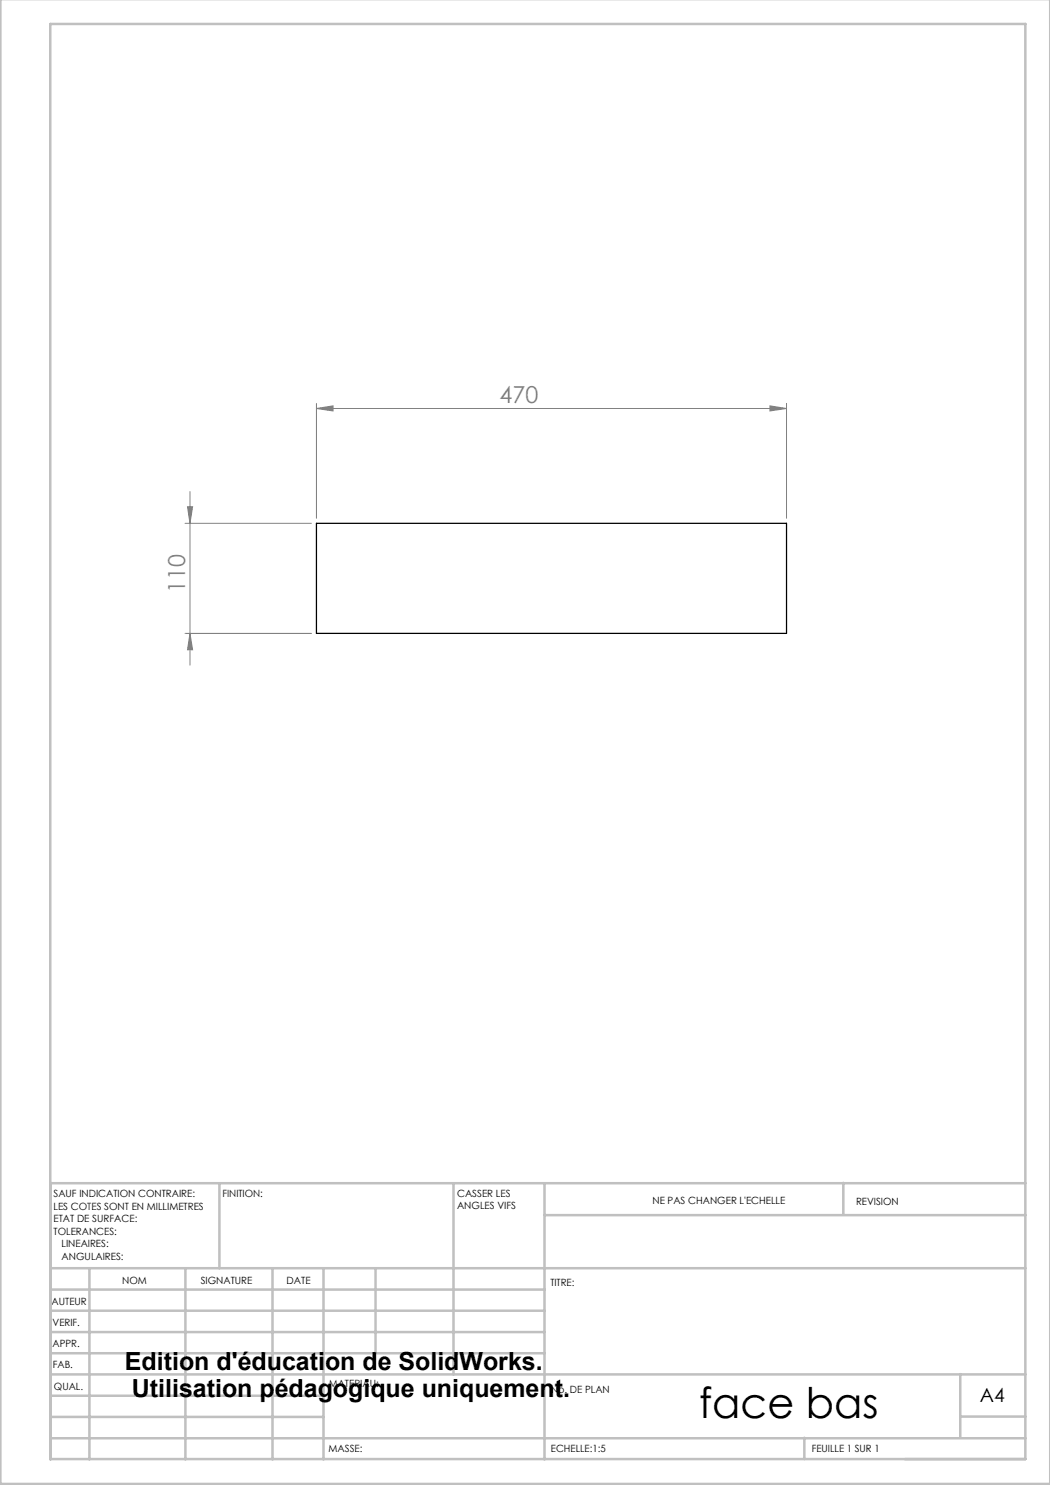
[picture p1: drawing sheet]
<svg xmlns="http://www.w3.org/2000/svg" width="210mm" height="297mm" viewBox="0 0 210 297" stroke-linecap="round" stroke-linejoin="round" font-family="sans-serif">
<path d="M38 98.3v34.7M63.3 81.7l3.3-.5v1zM63.3 80.7v23M63.3 81.7h94M154 81.2l3.3 .5-3.3 .5zM157.3 80.7v23M37 104.7h25.3M37.5 101.3h1l-.5 3.4zM37 126.7h25.3M38 126.7l.5 3.3h-1z" fill="none" stroke="#808080" stroke-width=".2"/>
<g fill="none" stroke="#c0c0c0" stroke-width=".5">
<path d="M.1 -.1v296.9h209.9v-296.9M10.1 4.8h195v287h-195zM43.9 236.6v17M90.7 236.6v38.3M108.9 236.6v55.3M168.7 236.6v6.3M205.1 236.6h-195v55.3M10.1 253.6h195M10.1 257.9h98.8M17.9 253.6v38.3M37.1 253.6v38.3M54.5 253.6v38.3"/>
<path d="M64.7 253.6v38.3M75.1 253.6v17M108.9 243h96.2M10.1 270.6h98.8M10.1 266.4h98.8M10.1 262.1h98.8M10.1 279.1h54.6M10.1 274.9h195M192.1 274.8v12.7M10.1 287.7h195M10.1 283.4h54.6M160.9 287.5v4.3"/>
<path d="M192.1 283.3h13"/>
</g>
<g fill="#808080">
<path d="M154 81.2l3.3 .5-3.3 .5zM63.3 81.7l3.3-.5v1z"/>
<path d="M37.5 101.3h1l-.5 3.4zM38 126.7l.5 3.3h-1z"/>
</g>
<path d="M63.3 104.7h94v22h-94z" fill="none" stroke="#000" stroke-width=".25"/>
<text font-size="8.5" x="139.8" y="283.5">face bas</text>
<g font-size="5">
<text x="25" y="273.9">Edition d'éducation de SolidWorks.</text>
<text x="26.4" y="279.4">Utilisation pédagogique uniquement.</text>
</g>
<g font-size="4.7" fill="#808080">
<text x="99.9" y="80.7">470</text>
<text x="37" y="118.6" transform="rotate(-90 37 118.6)">110</text>
</g>
<text font-size="3.9" x="196" y="280.4">A4</text>
<g font-size="2">
<text x="10.7" y="239.5">SAUF INDICATION CONTRAIRE:</text>
<text x="44.5" y="239.5">FINITION:</text>
<text x="91.4" y="239.4">CASSER LES</text>
<text x="10.7" y="242">LES COTES SONT EN MILLIMETRES</text>
<text x="10.7" y="244.5">ETAT DE SURFACE:</text>
<text x="91.4" y="241.9">ANGLES VIFS</text>
<text x="130.5" y="240.8">NE PAS CHANGER L'ECHELLE</text>
<text x="171.2" y="241">REVISION</text>
<text x="10.7" y="247">TOLERANCES:</text>
<text x="12.3" y="249.5">LINEAIRES:</text>
<text x="12.3" y="252">ANGULAIRES:</text>
<text x="24.4" y="256.9">NOM</text>
<text x="40.1" y="256.8">SIGNATURE</text>
<text x="57.3" y="256.8">DATE</text>
<text x="110.1" y="257.1">TITRE:</text>
<text x="10.3" y="260.9">AUTEUR</text>
<text x="10.5" y="269.3">APPR.</text>
<text x="10.5" y="265.2">VERIF.</text>
<text x="10.6" y="273.6">FAB.</text>
<text x="10.8" y="278">QUAL.</text>
<text x="65.8" y="277.4">MATERIAU:</text>
<text x="110.2" y="278.5">No. DE PLAN</text>
<text x="65.7" y="290.4">MASSE:</text>
<text x="110.2" y="290.5">ECHELLE:1:5</text>
<text x="162.4" y="290.4">FEUILLE 1 SUR 1</text>
</g>
</svg>
